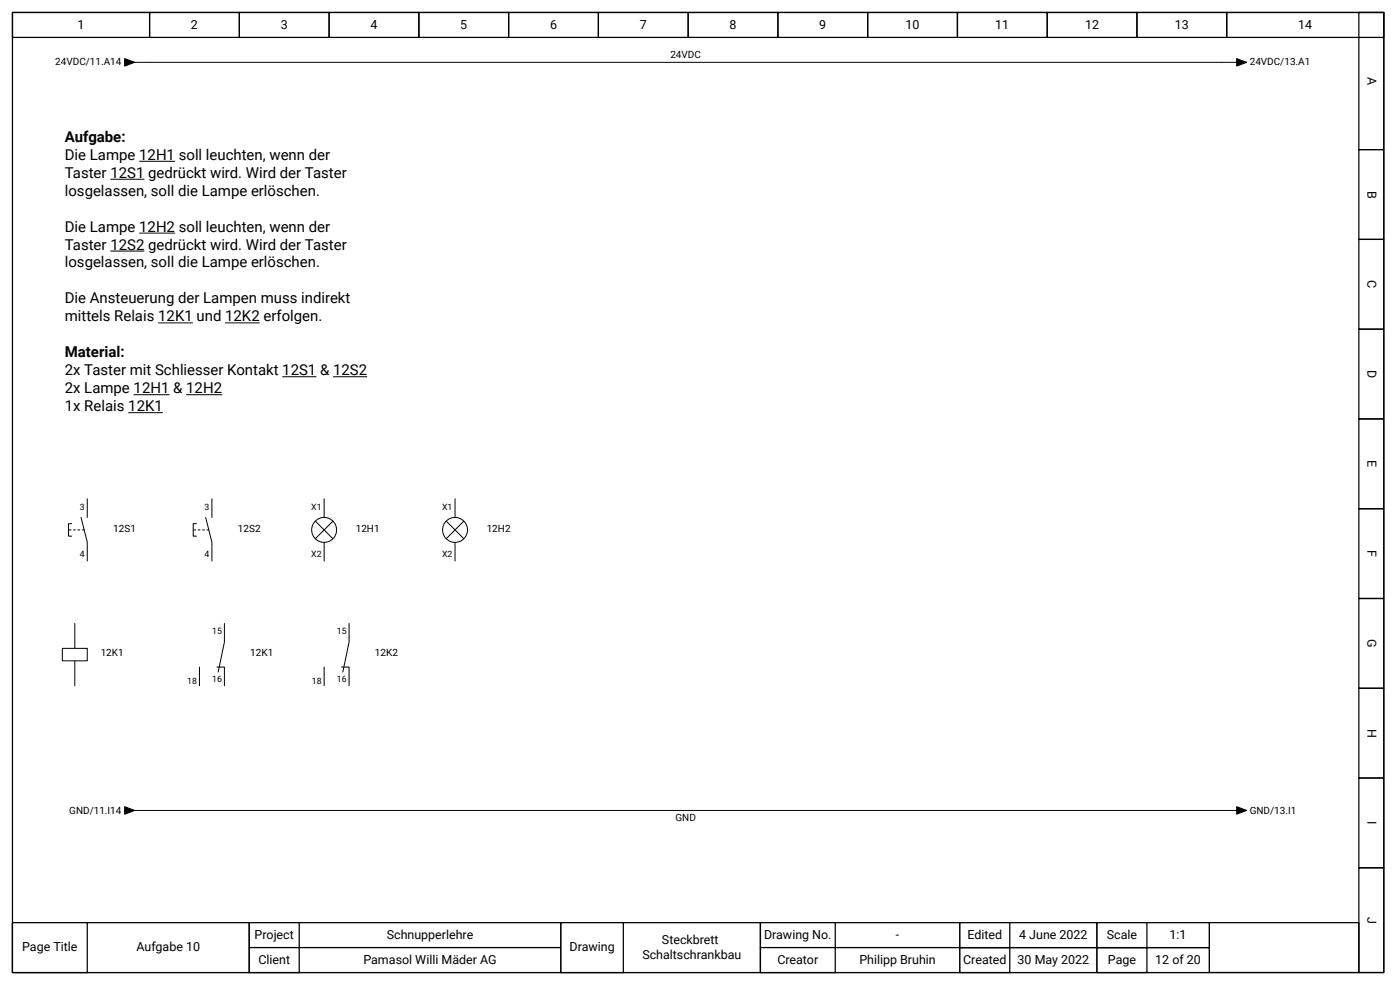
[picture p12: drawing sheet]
<svg xmlns="http://www.w3.org/2000/svg" width="297mm" height="210mm" viewBox="0 0 297 210" stroke-linecap="round" stroke-linejoin="round" font-family="sans-serif">
<path d="M256.6 195.8h31.8v10.6h-31.8z" fill-rule="evenodd" fill="#fff" stroke="#000" stroke-width=".26"/>
<g fill="none" stroke="#000" stroke-width=".26">
<path d="M2.6 2.6h291.1v203.8h-291.1zM2.6 2.6h29.1v5.3h-29.1zM31.7 2.6h19.1v5.3h-19.1zM50.8 2.6h19v5.3h-19zM69.8 2.6h19.1v5.3h-19.1zM88.9 2.6h19v5.3h-19zM107.9 2.6h19.1v5.3h-19.1zM127 2.6h19v5.3h-19zM146 2.6h19.1v5.3h-19.1zM165.1 2.6h19v5.3h-19zM184.1 2.6h19.1v5.3h-19.1zM203.2 2.6h19v5.3h-19z"/>
<path d="M222.2 2.6h19.1v5.3h-19.1zM241.3 2.6h19v5.3h-19zM260.3 2.6h33.4v5.3h-33.4zM288.4 2.6h5.3v29.1h-5.3zM288.4 31.7h5.3v19.1h-5.3zM288.4 50.8h5.3v19h-5.3zM288.4 69.8h5.3v19.1h-5.3zM288.4 88.9h5.3v19h-5.3zM288.4 107.9h5.3v19.1h-5.3zM288.4 127h5.3v19h-5.3zM288.4 146h5.3v19.1h-5.3zM288.4 165.1h5.3v19h-5.3z"/>
<path d="M288.4 184.1h5.3v22.3h-5.3z"/>
</g>
<g fill="#fff" stroke="#000" stroke-width=".26">
<path d="M2.6 195.8h50.3v10.6h-50.3z" fill-rule="evenodd"/>
<path d="M2.6 195.8h15.9v10.6h-15.9z" fill-rule="evenodd"/>
<path d="M52.9 195.8h66.2v5.3h-66.2z" fill-rule="evenodd"/>
<path d="M52.9 195.8h10.6v5.3h-10.6z" fill-rule="evenodd"/>
<path d="M52.9 201.1h66.2v5.3h-66.2z" fill-rule="evenodd"/>
<path d="M52.9 201.1h10.6v5.3h-10.6z" fill-rule="evenodd"/>
<path d="M119.1 195.8h42.3v10.6h-42.3z" fill-rule="evenodd"/>
<path d="M119.1 195.8h13.2v10.6h-13.2z" fill-rule="evenodd"/>
<path d="M161.4 195.8h42.3v5.3h-42.3z" fill-rule="evenodd"/>
<path d="M161.4 195.8h15.9v5.3h-15.9z" fill-rule="evenodd"/>
<path d="M161.4 201.1h42.3v5.3h-42.3z" fill-rule="evenodd"/>
<path d="M161.4 201.1h15.9v5.3h-15.9z" fill-rule="evenodd"/>
<path d="M203.7 201.1h29.1v5.3h-29.1z" fill-rule="evenodd"/>
<path d="M203.7 201.1h10.6v5.3h-10.6z" fill-rule="evenodd"/>
<path d="M203.7 195.8h29.1v5.3h-29.1z" fill-rule="evenodd"/>
<path d="M203.7 195.8h10.6v5.3h-10.6z" fill-rule="evenodd"/>
<path d="M232.8 201.1h23.8v5.3h-23.8z" fill-rule="evenodd"/>
<path d="M232.8 201.1h10.6v5.3h-10.6z" fill-rule="evenodd"/>
<path d="M232.8 195.8h23.8v5.3h-23.8z" fill-rule="evenodd"/>
<path d="M232.8 195.8h10.6v5.3h-10.6z" fill-rule="evenodd"/>
</g>
<g fill="#000" stroke="#000" stroke-width=".21">
<path d="M26.5 12.4l2.1 .8-2.1 .8v-.8h5.2h-5.2z" fill-rule="evenodd"/>
<path d="M259.3 13.2h5.3l-2.1 .8v-1.6l2.1 .8z" fill-rule="evenodd"/>
<path d="M26.5 171.2l2.1 .8-2.1 .8v-.8h5.2h-5.2z" fill-rule="evenodd"/>
<path d="M259.3 172h5.3l-2.1 .8v-1.6l2.1 .8z" fill-rule="evenodd"/>
</g>
<g fill="none" stroke="#000" stroke-width=".21">
<path d="M31.7 13.2h227.6M23.4 38h7.3M29.5 34.2h7.7M23.4 53.3h7.3M29.5 49.5h7.7M33.6 68.5h7.3M47.8 68.5h7.3M59.9 79.9h7.3M70.7 79.9h7.2M27.2 87.6h7.4M28.4 83.8h7.6M39.5 83.8h7.6"/>
<path d="M31.7 172h227.6"/>
</g>
<circle cx="68.8" cy="112.4" r="2.65" fill="#fff" stroke="#000" stroke-width=".21"/>
<path d="M66.9 110.6l3.7 3.7M68.8 105.8v4M68.8 115.1v4M70.6 110.6l-3.7 3.7M15.9 132.3v5.3M15.9 140.2v5.3" fill="none" stroke="#000" stroke-width=".21"/>
<path d="M13.2 137.6h5.3v2.6h-5.3z" fill-rule="evenodd" fill="#fff" stroke="#000" stroke-width=".21"/>
<path d="M15.2 111.1h-.6v2.7h.6M17.2 109.8l1.3 5.3v4M18.5 105.8v4M41.7 111.1h-.7v2.7h.7M43.7 109.8l1.3 5.3v4M45 105.8v4M47.6 132.3v4l-1.3 6.3M42.3 141.6v3.9M46 141.6h1.6v3.9" fill="none" stroke="#000" stroke-width=".21"/>
<path d="M17.9 112.4h-3.3M44.3 112.4h-3.3" fill="none" stroke="#000" stroke-width=".21" stroke-dasharray=".4 .5"/>
<circle cx="96.6" cy="112.4" r="2.65" fill="#fff" stroke="#000" stroke-width=".21"/>
<path d="M94.7 110.6l3.7 3.7M96.6 105.8v4M96.6 115.1v4M98.4 110.6l-3.7 3.7M74.1 132.3v4l-1.3 6.3M68.8 141.6v3.9M72.5 141.6h1.6v3.9" fill="none" stroke="#000" stroke-width=".21"/>
<g font-size="3.2">
<text x="13.8" y="30.1">Aufgabe:</text>
<text x="13.8" y="33.9">Die Lampe 12H1 soll leuchten, wenn der</text>
<text x="13.8" y="37.7">Taster 12S1 gedrückt wird. Wird der Taster</text>
<text x="13.8" y="41.5">losgelassen, soll die Lampe erlöschen.</text>
<text x="13.8" y="49.1">Die Lampe 12H2 soll leuchten, wenn der</text>
<text x="13.8" y="53">Taster 12S2 gedrückt wird. Wird der Taster</text>
<text x="13.8" y="56.8">losgelassen, soll die Lampe erlöschen.</text>
<text x="13.8" y="64.4">Die Ansteuerung der Lampen muss indirekt</text>
<text x="13.8" y="68.2">mittels Relais 12K1 und 12K2 erfolgen.</text>
<text x="13.8" y="75.8">Material:</text>
<text x="13.8" y="79.6">2x Taster mit Schliesser Kontakt 12S1 &amp; 12S2</text>
<text x="13.8" y="83.4">2x Lampe 12H1 &amp; 12H2</text>
<text x="13.8" y="87.2">1x Relais 12K1</text>
</g>
<g font-size="2.6">
<text x="16.5" y="6.1">1</text>
<text x="40.5" y="6.1">2</text>
<text x="59.6" y="6.1">3</text>
<text x="78.6" y="6.1">4</text>
<text x="97.7" y="6.1">5</text>
<text x="116.7" y="6.1">6</text>
<text x="135.8" y="6.1">7</text>
<text x="154.8" y="6.1">8</text>
<text x="173.9" y="6.1">9</text>
<text x="192.2" y="6.1">10</text>
<text x="211.2" y="6.1">11</text>
<text x="230.3" y="6.1">12</text>
<text x="249.3" y="6.1">13</text>
<text x="275.5" y="6.1">14</text>
<text x="290.2" y="16.3" transform="rotate(90 290.2 16.3)">A</text>
<text x="290.2" y="40.5" transform="rotate(90 290.2 40.5)">B</text>
<text x="290.2" y="59.5" transform="rotate(90 290.2 59.5)">C</text>
<text x="290.2" y="78.5" transform="rotate(90 290.2 78.5)">D</text>
<text x="290.2" y="97.7" transform="rotate(90 290.2 97.7)">E</text>
<text x="290.2" y="116.7" transform="rotate(90 290.2 116.7)">F</text>
<text x="290.2" y="135.6" transform="rotate(90 290.2 135.6)">G</text>
<text x="290.2" y="154.6" transform="rotate(90 290.2 154.6)">H</text>
<text x="290.2" y="174.3" transform="rotate(90 290.2 174.3)">I</text>
<text x="290.2" y="194.5" transform="rotate(90 290.2 194.5)">J</text>
<text x="4.7" y="201.9">Page Title</text>
<text x="29" y="201.9">Aufgabe 10</text>
<text x="54" y="199.3">Project</text>
<text x="82.1" y="199.3">Schnupperlehre</text>
<text x="120.9" y="201.9">Drawing</text>
<text x="136.3" y="203.5">Schaltschrankbau</text>
<text x="140.5" y="200.3">Steckbrett</text>
<text x="162.2" y="199.3">Drawing No.</text>
<text x="190.1" y="199.3">-</text>
<text x="205.3" y="199.3">Edited</text>
<text x="216.3" y="199.3">4 June 2022</text>
<text x="234.9" y="199.3">Scale</text>
<text x="248.2" y="199.3">1:1</text>
<text x="54.8" y="204.5">Client</text>
<text x="77.1" y="204.5">Pamasol Willi Mäder AG</text>
<text x="165" y="204.5">Creator</text>
<text x="182.4" y="204.5">Philipp Bruhin</text>
<text x="204.4" y="204.5">Created</text>
<text x="216" y="204.5">30 May 2022</text>
<text x="235.1" y="204.5">Page</text>
<text x="245.2" y="204.5">12 of 20</text>
</g>
<g font-size="2.1">
<text x="11.7" y="13.9">24VDC/11.A14</text>
<text x="142.3" y="12.3">24VDC</text>
<text x="265.2" y="13.9">24VDC/13.A1</text>
<text x="24" y="112.8">12S1</text>
<text x="50.5" y="112.8">12S2</text>
<text x="75.5" y="112.8">12H1</text>
<text x="103.3" y="112.8">12H2</text>
<text x="21.4" y="139.3">12K1</text>
<text x="53.1" y="139.3">12K1</text>
<text x="79.6" y="139.3">12K2</text>
<text x="14.7" y="172.6">GND/11.I14</text>
<text x="265.2" y="172.6">GND/13.I1</text>
<text x="143.4" y="174.2">GND</text>
</g>
<g font-size="1.9">
<text x="17" y="108.2">3</text>
<text x="43.4" y="108.2">3</text>
<text x="66.1" y="108.2">X1</text>
<text x="93.8" y="108.2">X1</text>
<text x="17" y="118.2">4</text>
<text x="43.4" y="118.2">4</text>
<text x="66.1" y="118.2">X2</text>
<text x="93.8" y="118.2">X2</text>
<text x="45" y="134.6">15</text>
<text x="71.5" y="134.6">15</text>
<text x="39.7" y="145.2">18</text>
<text x="45" y="144.6">16</text>
<text x="66.2" y="145.2">18</text>
<text x="71.5" y="144.6">16</text>
</g>
</svg>
